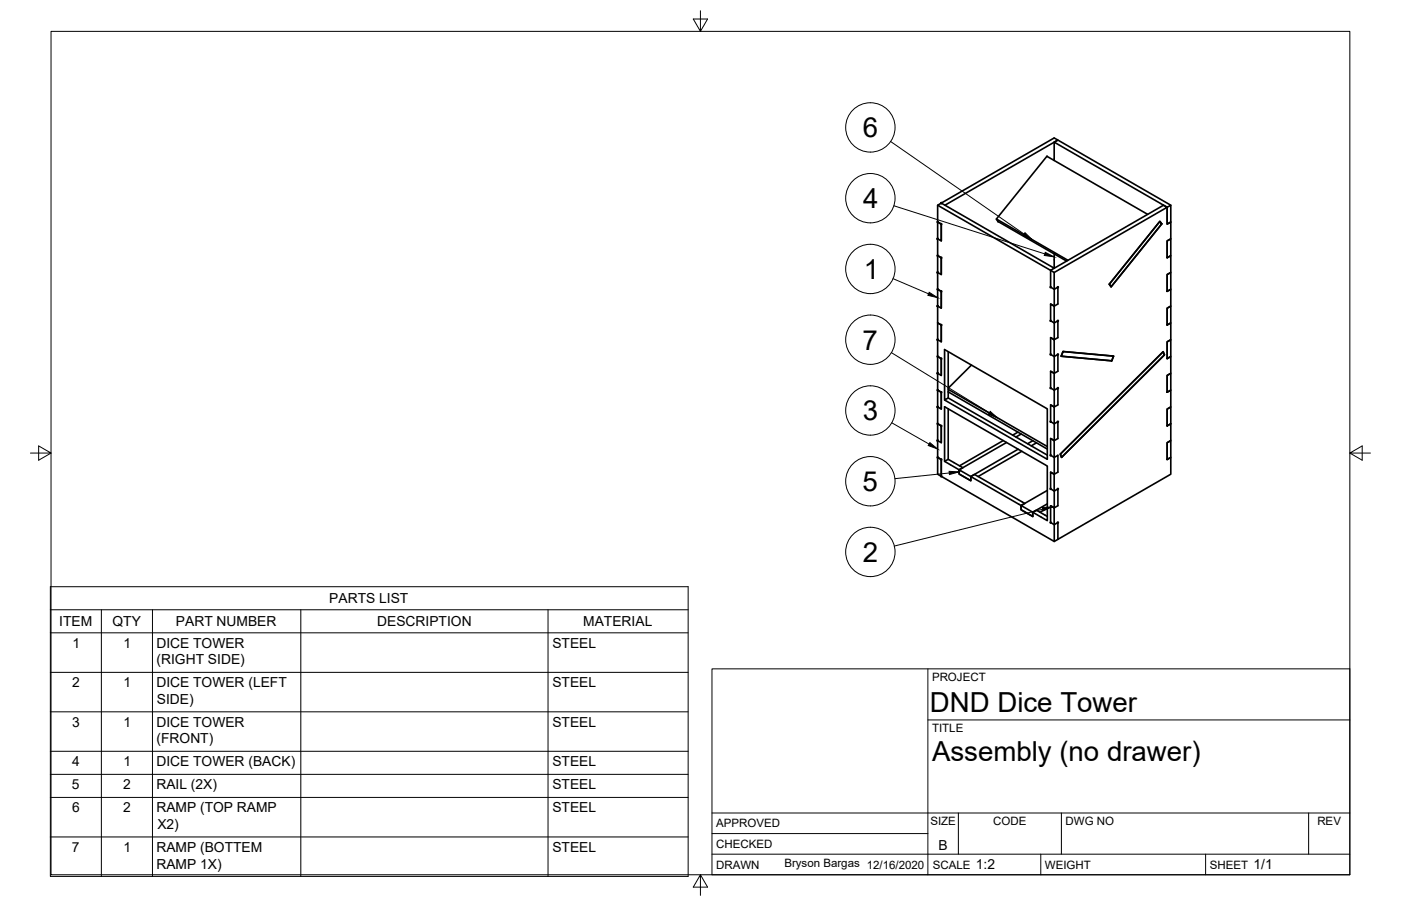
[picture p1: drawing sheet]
<svg xmlns="http://www.w3.org/2000/svg" width="432mm" height="279mm" viewBox="0 0 432 279" stroke-linecap="round" stroke-linejoin="round" font-family="sans-serif">
<!-- layer: Visible -->
<g fill="none" stroke="#000" stroke-width=".51">
<path d="M322.7 48.2l31 17.9M322.8 48.3l-15.7 19.3 .6 .7M324.9 43.8l34.8 20.1 1.1-.6v5.2l-1.1 .6v-5.2v5.2l1.1-.6v5.2l-1.1 .6v5.2l1.1-.7v5.2l-1.1 .7v5.2l1.1-.7v5.2l-1.1 .6v5.2l1.1-.6v5.2l-1.1 .6v5.2l1.1-.7v5.2l-1.1 .7v5.2l1.1-.7v5.2l-1.1 .7v5.1l1.1-.6v5.2l-1.1 .6v5.2l1.1-.6v5.1l-34.7 20.1M324.9 49.5v-5.7l1.2-.6 34.7 20.1M289 73.7v-5.2l1.1 .6v5.2M289 63.3l1.1-.7 34.8 20.1-1.1 .7zM289 63.3v5.2l1.1 .6v5.2l-1.1-.6M289 73.7v5.1l1.1 .7v5.2l-1.1-.7M290.1 62.6l34.8-20.1 1.2 .7-34.9 20.1M307.1 67.5l22.1 12.8M307.5 68.3l21.3 12.2M324.9 78.3v4.4l33.7-19.4 1.1 .6-34.8 20.1"/>
<path d="M357.5 68.3l.5 .8-15.5 19.3-.6-.8zM357.9 69l-.4-.8-15.6 19.5 .5 .8 15.7-19.5M359.7 74.3l1.1-.6v5.1l-1.1 .7zM289 94.4v-5.2l1.1 .7v5.1M289 84v-5.2l1.1 .7v5.2M289 84v5.2l1.1 .7v5.1l-1.1-.6M289 94.4v5.2l1.1 .6v5.2l-1.1-.6M323.8 93.7l1.1 .7v10.4M324.9 94.4h.1M324.9 94.4v-10.4l-1.1-.6v5.2l1.1 .6 1.2-.6v5.1l-1.2 .7-1.1-.7v5.2l1.1 .7 1.2-.7v5.2l-1.2 .7-1.1-.7v5.2l1.1 .6 1.2-.6v5.2l-1.2 .6-1.1-.6v5.2l1.1 .6 1.2-.6v5.2l-1.2 .6-1.1-.6v5.1l1.1 .7 1.2-.7v5.2l-1.2 .7-1.1-.7v5.2l1.1 .7 1.2-.7v5.2l-1.2 .6-1.1-.6v5.2l1.1 .6 1.2-.6v5.2l-1.2 .6-1.1-.6v5.1l1.1 .7 1.2-.7v5.2M342.3 88.3l.2 .1M359.7 84.7l1.1-.7v5.2l-1.1 .7z"/>
<path d="M359.7 95l1.1-.6v5.2l-1.1 .6zM289 115.1v-5.2l1.1 .7v5.2M289 104.8v-5.2l1.1 .6v5.2M289 104.8v5.1l1.1 .7v5.2l-1.1-.7M289 115.1v5.2l1.1 .7v5.2l-1.1-.7M292.2 108.5v14.2M299.4 112.6l-7.2 7.1M323.8 114.5l1.1 .6v10.4M323.8 104.1l1.1 .7v10.3M324.9 115.1h.1M324.9 104.8h.1M327 109.8l.6-1.4 15.6 1.4-.6 1.5-15.5-1.4"/>
<path d="M327.6 108.4l15.6 1.4-.5 1.5-15.7-1.4zM327.6 108.4h.1M358.8 109.4l-.3-1-31.7 31.7 .4 1 31.7-31.7M359.7 105.4l1.1-.6v5.1l-1.1 .7zM359.7 115.8l1.1-.7v5.2l-1.1 .7zM289 135.9v-5.2l1.1 .6v5.2M289 125.5v-5.2l1.1 .7v5.2M289 125.5v5.2l1.1 .6v5.2l-1.1-.6M289 135.9v5.2l1.1 .6v5.2l34.8 20.1 1.2-.7M291.1 123.4l31.7 18.2v-15.5l-31.7-18.3v15.6l1.1-.7 30.6 17.7M292.2 120.1l30.6 17.6M292.2 120.7l.2 .2"/>
<path d="M292.2 126.1v15.5M292.3 120.9l30.5 17.6M309.2 135.9l-13.5 7.8M310.2 136.5l-14.6 8.4M313.7 133.3l-1.6 .9M313.8 138.5l-14.6 8.5 15.5 8.9v1.3l3.6 2.1v-1.3l-3.6-2.1 8.1-4.7M314.7 133.8l-1.6 1M314.9 139.2l-13.4 7.8M318.3 135.9l-1.6 .9M319.4 136.6l-1.6 .9M323.8 135.2l1.1 .7v10.3M323.8 124.9l1.1 .6v10.4"/>
<path d="M324.9 135.9h.1M324.9 125.5h.1M359.7 126.2l1.1-.7v5.2l-1.1 .6zM359.7 136.5l1.1-.6v5.2l-1.1 .6zM289 141.1l1.1 .6v5.2l-1.1-.7zM291.1 142.3l4.5 2.6M295.6 144.9l3.6 2.1v1.3l-3.6-2.1zM322.8 155.4l-4.5 2.6 4.5 2.6v-16.9l-31.7-18.3v16.9l1.1-.7 4.5 2.6-1.1 .7v1.3l3.6 2.1v-1.3l1.1-.7 15.5 9-1.1 .6v1.3l3.6 2.1v-1.3l1.1-.7 3.4 2M322.8 156.7l-2.3 1.3M323.8 156l1.1 .6v10.4M323.8 145.6l1.1 .6v10.4M324.9 156.6h.1"/>
<path d="M324.9 146.2h.1M326.1 140.4h.1M326.8 140l31.7-31.5 .4 1-31.7 31.5zM327.1 141h.1"/>
</g>
<g fill="#000" stroke="#000" stroke-width=".31">
<circle cx="289" cy="78.8" r=".24"/>
<circle cx="289" cy="73.7" r=".24"/>
<circle cx="289" cy="68.5" r=".24"/>
<circle cx="290.1" cy="79.5" r=".24"/>
<circle cx="290.1" cy="69.1" r=".24"/>
<circle cx="290.1" cy="62.6" r=".24"/>
<circle cx="289" cy="89.2" r=".24"/>
<circle cx="289" cy="94.4" r=".24"/>
<circle cx="289" cy="84" r=".24"/>
<circle cx="290.1" cy="89.9" r=".24"/>
<circle cx="323.8" cy="98.9" r=".24"/>
<circle cx="323.8" cy="88.6" r=".24"/>
<circle cx="326" cy="98.9" r=".24"/>
<circle cx="326" cy="88.6" r=".24"/>
<circle cx="289" cy="104.8" r=".24"/>
<circle cx="289" cy="115.1" r=".24"/>
<circle cx="289" cy="109.9" r=".24"/>
<circle cx="290.1" cy="110.6" r=".24"/>
<circle cx="290.1" cy="100.2" r=".24"/>
<circle cx="323.8" cy="109.3" r=".24"/>
<circle cx="323.8" cy="119.7" r=".24"/>
<circle cx="326" cy="119.7" r=".24"/>
<circle cx="326" cy="109.3" r=".24"/>
<circle cx="289" cy="135.9" r=".24"/>
<circle cx="289" cy="120.3" r=".24"/>
<circle cx="289" cy="130.7" r=".24"/>
<circle cx="289" cy="125.5" r=".24"/>
<circle cx="290.1" cy="131.3" r=".24"/>
<circle cx="290.1" cy="121" r=".24"/>
<circle cx="323.8" cy="130" r=".24"/>
<circle cx="326" cy="130" r=".24"/>
<circle cx="289" cy="141.1" r=".24"/>
<circle cx="290.1" cy="141.7" r=".24"/>
<circle cx="290.1" cy="146.9" r=".24"/>
<circle cx="323.8" cy="150.8" r=".24"/>
<circle cx="323.8" cy="140.4" r=".24"/>
<circle cx="326" cy="150.8" r=".24"/>
<circle cx="323.8" cy="161.1" r=".24"/>
<circle cx="326" cy="161.1" r=".24"/>
</g>
<!-- layer: Border -->
<path d="M15.7 9.7h400.3v260.1h-400.3zM215.9 3.3v6.4l-2.2-3.8h4.4l-2.2 3.8M9.4 139.7h6.3l-3.8-2.2v4.4l3.8-2.2M416 139.7l3.8 2.2v-4.4l-3.8 2.2h6.4M215.9 269.8l2.2 3.8h-4.4l2.2-3.8v6.3" fill="none" stroke="#000" stroke-width=".31"/>
<!-- layer: Titleblock -->
<path d="M219.4 206.3h196.6v63.5h-196.6zM286 206.3v63.5M286 222h130M219.4 257.1h66.6M219.4 250.7h196.6M295.4 250.7v12.7M327.1 250.7v12.7M403.3 250.7v12.7M219.4 263.4h196.6M320.8 263.4v6.4M371.6 263.4v6.4" fill="none" stroke="#000" stroke-width=".31"/>
<!-- layer: BOM -->
<g fill="none" stroke="#000" stroke-width=".31">
<path d="M274.5 43.6l41.1 28.6M275.5 63.5l46.5 14.8M275.3 85.9l10.9 4.7M274.7 108.8l30.2 18.5M274.8 130.4l11.5 6.5M292.6 145.9l-16.8 1.7M321.4 157l-45.8 11.4M15.5 180.9h196.6v89.4h-196.6zM15.5 188h196.6M15.5 195.2h196.6M31.2 188v82.3M47 188v82.3"/>
<path d="M92.7 188v82.3M168.9 188v82.3M15.5 207.3h196.6M15.5 219.5h196.6M15.5 231.7h196.6M15.5 238.8h196.6M15.5 245.9h196.6M15.5 258.1h196.6"/>
<circle cx="268.3" cy="39.3" r="7.6"/>
<circle cx="268.3" cy="61.1" r="7.6"/>
<circle cx="268.3" cy="82.9" r="7.6"/>
<circle cx="268.3" cy="104.8" r="7.6"/>
<circle cx="268.3" cy="126.6" r="7.6"/>
<circle cx="268.3" cy="148.4" r="7.6"/>
<circle cx="268.3" cy="170.2" r="7.6"/>
</g>
<path d="M315.9 71.8l2.2 2.1-2.8-1.3zM322.2 77.8l2.7 1.4-3-.4zM286.4 90.1l2.6 1.7-3-.7zM286.6 136.5l2.4 2-2.9-1.1zM305.2 126.9l2.3 2-2.8-1.2zM292.5 145.4l3.1 .1-3 .8zM321.3 156.5l3.1-.2-2.9 1.2z" fill="#000" stroke="#000" stroke-width=".31"/>
<g font-size="8.5">
<text x="265.9" y="42.3">6</text>
<text x="266" y="64.2">4</text>
<text x="266.2" y="86">1</text>
<text x="265.9" y="107.8">7</text>
<text x="265.9" y="129.6">3</text>
<text x="265.9" y="151.4">5</text>
<text x="266" y="173.3">2</text>
<text x="286.6" y="219.5">DND Dice Tower</text>
<text x="287.3" y="234.6">Assembly (no drawer)</text>
</g>
<g font-size="4.3">
<text x="101.5" y="186">PARTS LIST</text>
<text x="18.2" y="193.1">ITEM</text>
<text x="34.7" y="193">QTY</text>
<text x="54.2" y="193.1">PART NUMBER</text>
<text x="116.3" y="193.1">DESCRIPTION</text>
<text x="179.8" y="193.1">MATERIAL</text>
<text x="22.4" y="199.7">1</text>
<text x="38.1" y="199.7">1</text>
<text x="48.2" y="199.8">DICE TOWER</text>
<text x="170.2" y="199.8">STEEL</text>
<text x="48.3" y="204.9">(RIGHT SIDE)</text>
<text x="22.2" y="211.9">2</text>
<text x="38.1" y="211.9">1</text>
<text x="48.2" y="212">DICE TOWER (LEFT</text>
<text x="170.2" y="212">STEEL</text>
<text x="48.3" y="217.1">SIDE)</text>
<text x="22.2" y="224.1">3</text>
<text x="38.1" y="224.1">1</text>
<text x="48.2" y="224.1">DICE TOWER</text>
<text x="170.2" y="224.1">STEEL</text>
<text x="48.3" y="229.3">(FRONT)</text>
<text x="22.3" y="236.3">4</text>
<text x="38.1" y="236.3">1</text>
<text x="48.2" y="236.3">DICE TOWER (BACK)</text>
<text x="170.2" y="236.3">STEEL</text>
<text x="22.2" y="243.4">5</text>
<text x="38" y="243.4">2</text>
<text x="48.2" y="243.4">RAIL (2X)</text>
<text x="170.2" y="243.4">STEEL</text>
<text x="22.2" y="250.5">6</text>
<text x="38" y="250.5">2</text>
<text x="48.2" y="250.5">RAMP (TOP RAMP</text>
<text x="170.2" y="250.5">STEEL</text>
<text x="48.5" y="255.7">X2)</text>
<text x="22.2" y="262.7">7</text>
<text x="38.1" y="262.7">1</text>
<text x="48.2" y="262.7">RAMP (BOTTEM</text>
<text x="170.2" y="262.7">STEEL</text>
<text x="289.2" y="262.1">B</text>
<text x="48.2" y="267.9">RAMP 1X)</text>
<text x="300.8" y="268.1">1:2</text>
<text x="386.4" y="268.1">1/1</text>
</g>
<g font-size="3.5">
<text x="287.3" y="210.1">PROJECT</text>
<text x="287.3" y="225.8">TITLE</text>
<text x="220.7" y="255.2">APPROVED</text>
<text x="286.7" y="254.5">SIZE</text>
<text x="306.1" y="254.5">CODE</text>
<text x="328.4" y="254.5">DWG NO</text>
<text x="406" y="254.5">REV</text>
<text x="220.7" y="261.5">CHECKED</text>
<text x="220.7" y="267.9">DRAWN</text>
<text x="241.7" y="267.5">Bryson Bargas 12/16/2020</text>
<text x="287.5" y="267.9">SCALE</text>
<text x="322.1" y="267.9">WEIGHT</text>
<text x="372.9" y="267.9">SHEET</text>
</g>
</svg>
